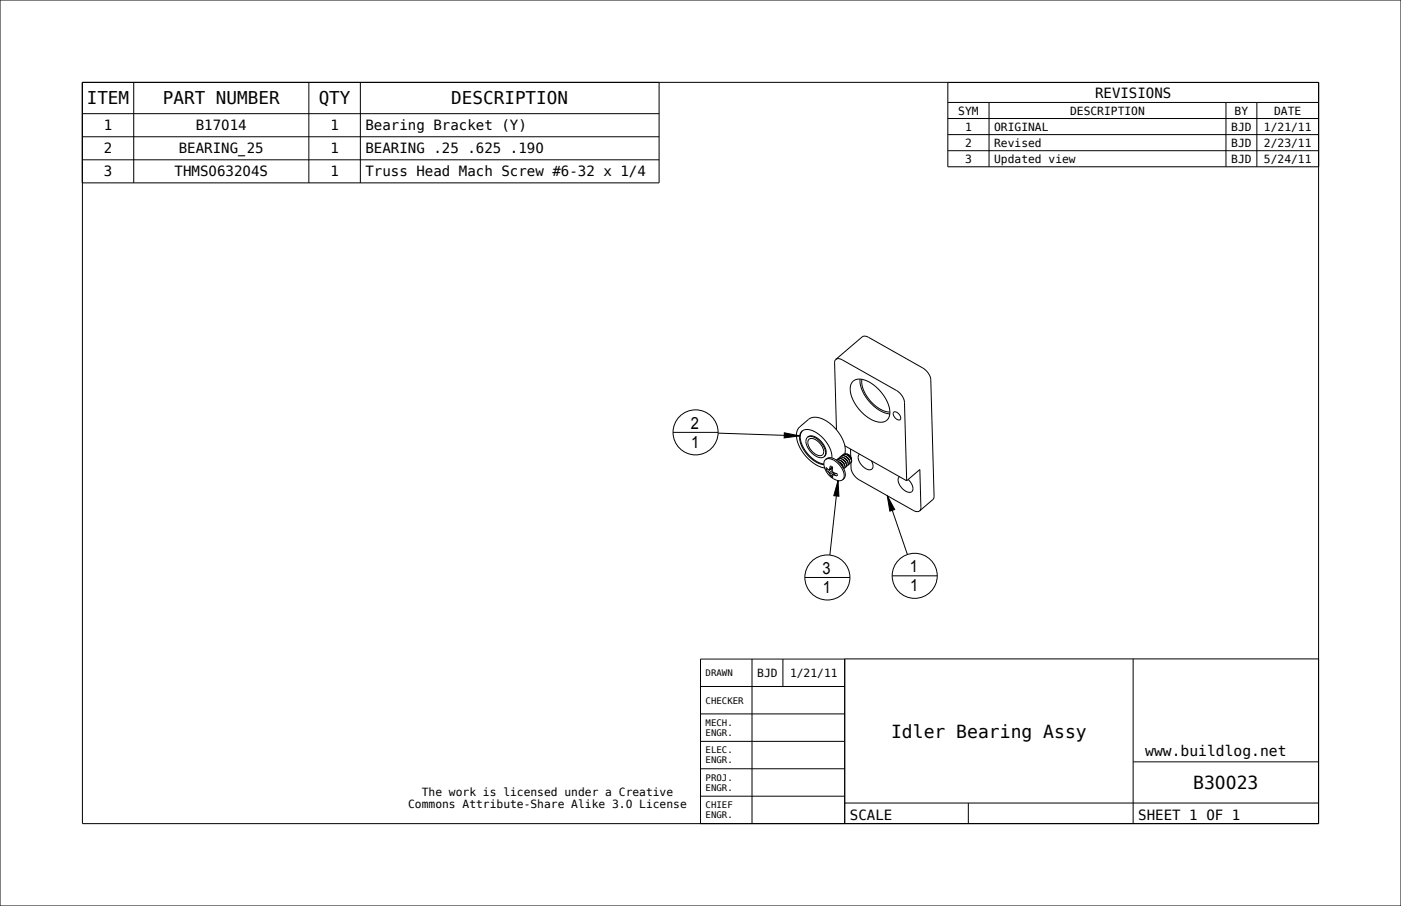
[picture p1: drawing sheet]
<svg xmlns="http://www.w3.org/2000/svg" width="432mm" height="279mm" viewBox="0 0 432 279" stroke-linecap="round" stroke-linejoin="round" font-family="sans-serif">
<g fill="none" stroke="#000" stroke-width=".31">
<path d="M0 0h431.8v279.4h-431.8zM25.3 35.1h177.8M25.4 25.4v228.6h381v-228.6M41.2 25.4v31M95.2 25.4v31M111.1 25.4v31M203.1 25.4v31h-177.8v-31h381.1v26h-114.3v-26M292.1 31.6h114.3M292.1 36.6h114.3M304.8 31.6v19.8M377.9 31.6v19.8M387.4 31.6v19.8"/>
<path d="M25.3 42.2h177.8M25.3 49.3h177.8M292.1 41.5h114.3M292.1 46.5h114.3M257.6 110.8l8.1-6.9 1-.2 1 .3 16.7 9.5a5.1 5.1 0 0 1 2.5 3.6l1 36.1-.3 .8-4.1 3.5M257.6 110.8l-.4 1.1 .6 20.7M257.6 110.8l.8-.2 1 .3 16.9 9.5a5.1 5.1 0 0 1 2.5 3.7l.6 24.2M262.8 117.7a4.1 4.1 0 0 1 5.2 .2 12.2 12.2 0 0 1 6.2 9.8 2.95 2.95 0 0 1-4.5 2.2 12.3 12.3 0 0 1-7.6-10.4zM265.1 116.9a11.9 11.9 0 0 0 9.1 10.7M265.6 117a10.8 10.8 0 0 0 6.3 9.5l2.4 .6M246.5 131.6a4.9 4.9 0 0 0-.2 5.9 12 12 0 0 0 7.9 6.8M249.2 129.3a5.2 5.2 0 0 1 6.2 1 11 11 0 0 1 5 9.5l-.1 .2h.7"/>
<path d="M260.4 137.5l19 10.8M261 140l.3 .1M262.1 138.5l.1 2.4M254.3 141.8l.4-.3a3.7 3.7 0 0 1 4.5 1.7l1.1 1.9a2.26 2.26 0 0 1-.3 2.6l-.3 .3a4.1 4.1 0 0 1-4.9-2.3l-.9-2.4 .1-.9zM254.4 141.7a3.7 3.7 0 0 1 4.4 1.8l.9 1.3 .4 1.2v1.2l-.4 .7M254.6 144.8v-.6l.9 .7M254.6 144.8l.6 .7M255 144.6l-.4 .2M255.2 145.5l.4 .4M255.6 145.9l.2 .4M255.7 144.6l-.2 .3M255.8 146.3l.2 .6"/>
<path d="M256.1 144.5l.1 .1M256.2 144.6l.3 .3M256.2 144.6l-1 .9M256.5 145.1l-.9 .8M256.5 144l-.8 .6M256.6 144.1l-1.1 .8M256.6 144.1l-.1 .9 .1 .5 .4 .3a.81 .81 0 0 1 1.1 .6l-.1 .4-.9-.3M256.6 144.1l-.2-.2a.39 .39 0 0 0-.6-.1 .39 .39 0 0 0 0 .6l-.1 .2M256.7 146.5h.4M256.7 146.5v.8l-.7-.4M256.7 145.6l-.9 .7M256.8 145.6v.4"/>
<path d="M256.8 146l.2 .1M256.8 146l-.8 .9M257.2 145.9l-.5 .6M257.6 146l-.5 .5M257.8 141.9l.9-.1 1.1 .7 .6 1.1-.2 .8M257.8 141.9h.1M257.8 141.9h.9l1 .7 .7 1.1-.2 .7M258.2 141.5l-.2 .3M258.3 141.5l.8-.1 1.1 .6 .7 1.1-.1 .8M258.3 141.5h-.1M258.3 142.3l1.2 .9 .5 1.2M258.3 141.5h.9l.9 .6 .7 1v.8"/>
<path d="M258.5 142.5l.9 .7 .5 1M258.7 142.5l.7 .5 .4 .7M258.7 141.1l-.2 .3M258.8 141.1l.8-.2 1.2 .8 .6 1.1-.1 .8M258.8 141.1h-.1M258.8 141.1l.9-.1 1 .7 .7 1.1-.1 .8M259.2 142.1l.7 .5 .4 .7M259.2 140.7l-.1 .2M259.3 140.6l.9-.1 1 .7 .7 1-.1 .9M259.3 140.6l-.1 .1M259.3 140.6h.9l.9 .6 .7 1v.8M259.7 141.7l.7 .5 .4 .7"/>
<path d="M259.7 140.2l-.1 .3M259.8 140.2l.6-.2 .9 .4M259.8 140.2h-.1M259.8 140.2h.9l1 .6 .7 1.1-.1 .8M260.2 144.4l-.2 .1M260.2 141.2l.7 .5 .4 .7M260.7 144l-.2 .1M260.8 140.8l.6 .5 .4 .7M260.8 143.9l-.1 .1M261.3 140.1l.7 .6 .4 .8M261.3 143.6l-.3 .1M261.3 140.4l.6 .5 .4 .7"/>
<path d="M261.3 140.1l.8 .6 .3 .8M261.3 140.4l1.1 1.3 .1 .6-.2 .4M261.8 143.1l-.3 .1M261.8 143.1h.1M261.8 143v.1M262.3 142.7v1.6a5 5 0 0 0 2.5 3.7l16.8 9.5 1.1 .3 .8-.3M262.3 142.7l-.3 .1M262.4 141.5l.1 .1M262.5 141.6l-.1 .2M264.9 140.1a2.72 2.72 0 0 0 .9 3.6 2.17 2.17 0 0 0 3.1 .8l.2-1-.5-1.4M277.2 147a2.72 2.72 0 0 0 .9 3.7 2.17 2.17 0 0 0 3.1 .7 3.3 3.3 0 0 0-1.3-3.5M279.4 148.3l4.1-3.5 .3 11.7-.3 1"/>
<path d="M215.9 211.7h44.5M231.8 203.2v50.8M241.3 203.2v8.5M260.4 203.2h-44.5v50.8M349.2 203.2v50.8M406.4 203.2h-146.1l.1 50.8M215.9 237.1h44.5M215.9 228.6h44.5M215.9 220.2h44.5M349.2 234.9h57.2M215.9 245.5h44.5M260.3 247.6h146.1"/>
<path d="M298.4 247.6v6.4"/>
</g>
<!-- layer: 02___PRT_ALL_AXES -->
<path d="M247.3 132.9a5.1 5.1 0 0 0 .8 5.9l1.3 1.7 1.5 1.3 1.7 .9 1.3 .4M248.9 134.9l.7-.3 1.1 .2 1.3 .7 1 .9 .8 1.2 .5 1.3 .1 1.2-.4 .8M248.9 134.9l-.5 .8 .1 1.1 .4 1.2 1 1.3 1 1 1.2 .7 1.1 .2 .8-.3M248.9 134.9a3.1 3.1 0 0 1 4.2 1.2l1.1 1.6 .4 1.4a1.67 1.67 0 0 1-.6 1.8M249.2 129.3l-2.7 2.3M249.3 135.5l.6-.3 .9 .1 1.9 1.4 1.1 2.1v.9l-.3 .6-.7 .2-.9-.1-1.7-1.4-1.1-1.9-.1-.9zM275.4 127.1a1.73 1.73 0 0 1 2 2.4 1.91 1.91 0 0 1-2-2.4zM253.9 143.1h.1M256.4 141.2l-.4-2.3-1.5-2.7-2.2-2.3-2.5-1.3a2.48 2.48 0 0 0-2.8 .5 2.48 2.48 0 0 0-.5 2.8l1 2.5 1.9 2.4 2.2 1.8 2.3 .7" fill="none" stroke="#000" stroke-width=".31"/>
<!-- layer: BALLOONS -->
<g fill="none" stroke="#000" stroke-width=".31">
<path d="M207.4 133.3h13.9M221.3 133.6l25.2 .8M241.7 133.5l4.8 .9-4.8 .7zM258.3 148.2l.3 4.8-1.6-.1zM258.3 148.2l-2.5 23M273.5 152.9l2.3 4.2-1.5 .5zM273.5 152.9l6.2 18.1M248.1 178.1h13.9M275 177.6h13.9"/>
<circle cx="214.4" cy="133.3" r="6.9"/>
<circle cx="255" cy="178.1" r="6.9"/>
<circle cx="281.9" cy="177.6" r="6.9"/>
</g>
<path d="M241.7 133.5l4.8 .9-4.8 .7zM258.3 148.2l.3 4.8-1.6-.1zM273.5 152.9l2.3 4.2-1.5 .5z" fill="#000"/>
<g font-size="5.6">
<text x="274.6" y="227.5">Idler Bearing Assy</text>
<text x="367.8" y="243.3">B30023</text>
</g>
<g font-size="5.4">
<text x="26.7" y="32.2">ITEM</text>
<text x="50.2" y="32.2">PART NUMBER</text>
<text x="98.2" y="32.2">QTY</text>
<text x="139.1" y="32.2">DESCRIPTION</text>
</g>
<g font-size="5.2">
<text x="212.9" y="132.3">2</text>
<text x="213" y="138.1">1</text>
<text x="253.5" y="177">3</text>
<text x="280.4" y="176.5">1</text>
<text x="253.6" y="182.8">1</text>
<text x="280.5" y="182.3">1</text>
</g>
<text font-size="4.5" x="353" y="233">www.buildlog.net</text>
<g font-size="4.3">
<text x="337.5" y="30.1">REVISIONS</text>
<text x="32" y="40.2">1</text>
<text x="60.3" y="40.2">B17014</text>
<text x="101.8" y="40.2">1</text>
<text x="112.7" y="40.2">Bearing Bracket (Y)</text>
<text x="32" y="47.3">2</text>
<text x="55.1" y="47.3">BEARING_25</text>
<text x="101.8" y="47.3">1</text>
<text x="112.7" y="47.3">BEARING .25 .625 .190</text>
<text x="32" y="54.4">3</text>
<text x="53.8" y="54.4">THMS063204S</text>
<text x="101.8" y="54.4">1</text>
<text x="112.7" y="54.4">Truss Head Mach Screw #6-32 x 1/4</text>
<text x="261.9" y="252.8">SCALE</text>
<text x="350.8" y="252.8">SHEET 1 OF 1</text>
</g>
<g font-size="3.5">
<text x="295.3" y="35.3">SYM</text>
<text x="329.8" y="35.3">DESCRIPTION</text>
<text x="380.5" y="35.3">BY</text>
<text x="392.7" y="35.3">DATE</text>
<text x="297.4" y="40.3">1</text>
<text x="306.4" y="40.3">ORIGINAL</text>
<text x="379.5" y="40.3">BJD</text>
<text x="389.6" y="40.3">1/21/11</text>
<text x="297.4" y="45.3">2</text>
<text x="306.4" y="45.3">Revised</text>
<text x="379.5" y="45.3">BJD</text>
<text x="389.6" y="45.3">2/23/11</text>
<text x="297.4" y="50.2">3</text>
<text x="306.4" y="50.2">Updated view</text>
<text x="379.5" y="50.2">BJD</text>
<text x="389.6" y="50.2">5/24/11</text>
<text x="233.4" y="208.7">BJD</text>
<text x="243.5" y="208.7">1/21/11</text>
<text x="130" y="245.3">The work is licensed under a Creative</text>
<text x="125.8" y="249.1">Commons Attribute-Share Alike 3.0 License</text>
</g>
<g font-size="2.8">
<text x="217.5" y="208.5">DRAWN</text>
<text x="217.5" y="217">CHECKER</text>
<text x="217.5" y="223.9">MECH.</text>
<text x="217.5" y="226.9">ENGR.</text>
<text x="217.5" y="232.3">ELEC.</text>
<text x="217.5" y="235.4">ENGR.</text>
<text x="217.5" y="240.8">PROJ.</text>
<text x="217.5" y="243.9">ENGR.</text>
<text x="217.5" y="249.3">CHIEF</text>
<text x="217.5" y="252.3">ENGR.</text>
</g>
</svg>
